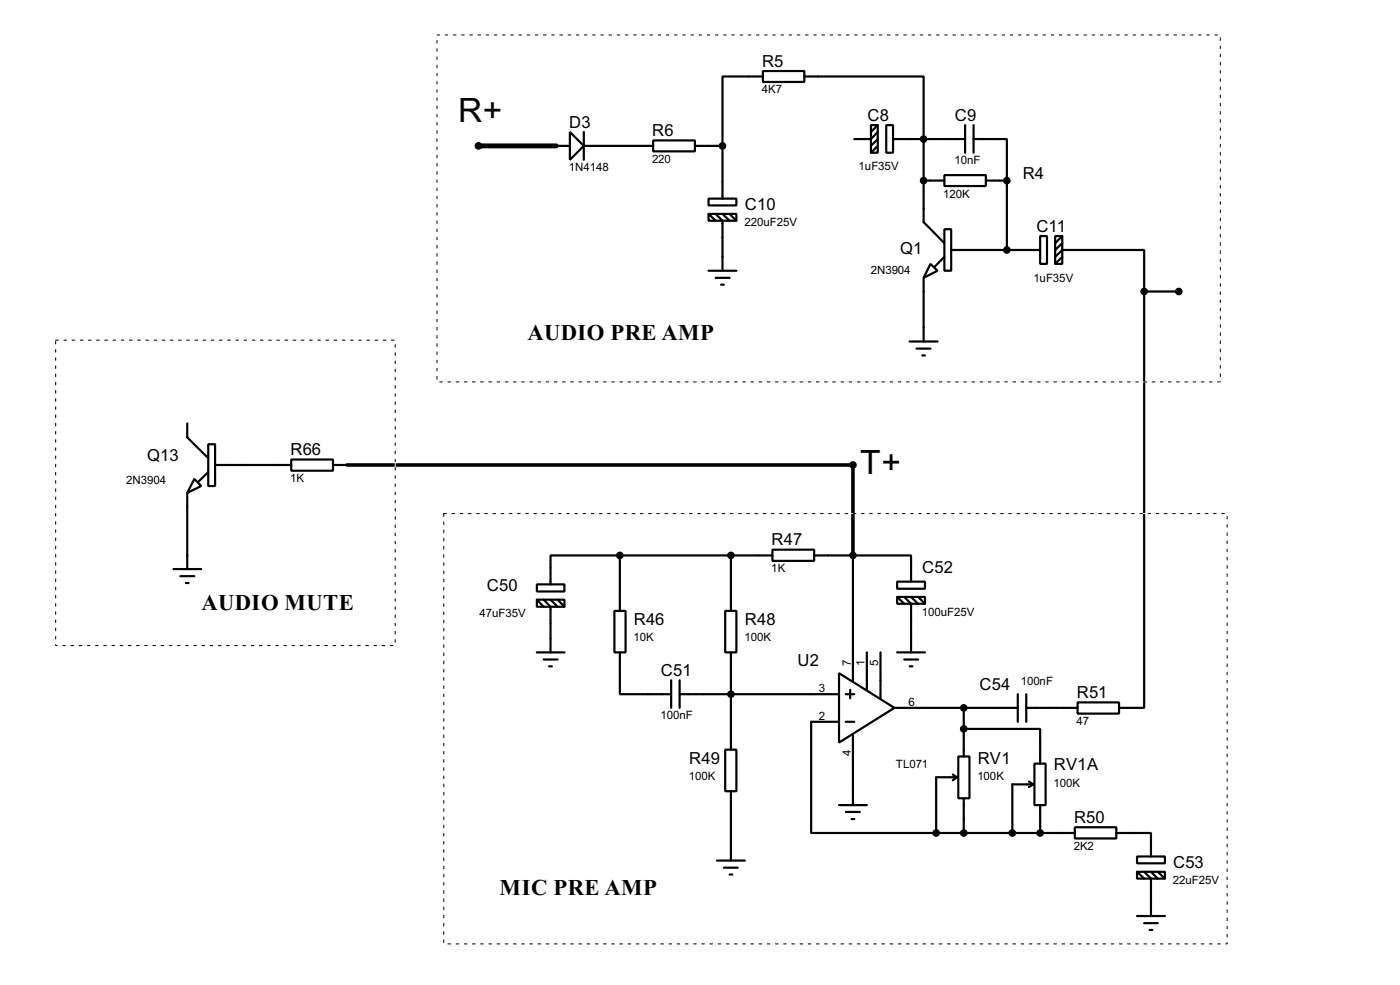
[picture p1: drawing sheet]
<svg xmlns="http://www.w3.org/2000/svg" width="256mm" height="180mm" viewBox="0 0 256 180" stroke-linecap="round" stroke-linejoin="round" font-family="sans-serif">
<g fill="none" stroke="#000" stroke-width=".4">
<path d="M139.8 13h7.6v2h-7.6zM139.8 14h-7.4v12.7M147.4 14h21.8v26.7l3.8 3.8M101.9 26.7h2.5M104.4 24.2l2.6 2.5-2.6 2.6zM107 26.7h12.7M107 24.2v5.1M119.7 25.7h7.6v2h-7.6zM127.3 26.7h5.1M129.8 36.4h5.1v1.2h-5.1zM129.8 39.2h5.1v1.2h-5.1zM129.8 39.2l1.3 1.2"/>
<path d="M131.1 39.2l1.3 1.2v9.2M132.4 26.7v9.7M132.4 39.2l1.3 1.2M133.7 39.2l1.2 1.2M159.6 22.9h1.2v5.1h-1.2zM160.8 24.2l-1.2 1.3h-3.1M160.8 26.7l-1.2 1.3M160.8 25.5l-1.2 1.2M160.8 22.9l-1.2 1.3M162.4 22.9h1.2v5.1h-1.2zM163.6 25.5h13.2M169.2 33.1h3.8"/>
<path d="M173 32.1h7.6v2h-7.6zM176.8 22.9v5.1M178.4 25.5h6.1v7.6M178.4 22.9v5.1M180.6 33.1h3.9M184.5 33.1v12.7M129.8 49.6h5.1M131.1 50.9h2.6M132.1 52.1h.5M169.2 50.9v11.6M170.5 48.3l1.3 1.3-2.6 1.3zM173 42h1.3v7.6h-1.3z"/>
<path d="M173 47l-1.7 1.8M174.3 45.8h16.3M190.6 43.2h1.2v5.1h-1.2zM193.3 43.2h1.3v5.1h-1.3zM193.3 47l1.3-1.2h15v7.6M194.6 43.2l-1.3 1.3M194.6 44.5l-1.3 1.3M194.6 47l-1.3 1.3M209.6 53.4v76.2h-4.6M209.6 53.4h6.4M34.3 77.5v2.6l3.9 3.8M166.7 62.5h5.1"/>
<path d="M167.9 63.8h2.6M169 65.1h.5M34.3 90.2v14M35.6 87.7l1.3 1.3-2.6 1.2zM38.2 81.3h1.2v7.7h-1.2zM38.2 86.4l-1.8 1.8M39.4 85.1h14M53.4 84.1h7.6v2.1h-7.6zM61 85.1h2.6M31.8 104.2h5.1M33.1 105.5h2.5M34.1 106.7h.5"/>
<path d="M98.4 107h5v1.3h-5zM98.4 109.8h5v1.3h-5zM98.4 119.4h5M98.4 109.8l1.2 1.3M99.6 109.8l1.3 1.3v8.3M100.9 109.8l1.3 1.3M102.2 109.8l1.2 1.3M112.6 111.8h2v7.6h-2zM113.6 119.4v7.7h9.4M113.6 101.7h-12.7v5.3M113.6 101.7h27.9M113.6 101.7v10.1"/>
<path d="M132.9 111.8h2v7.6h-2zM133.9 101.7v10.1M133.9 119.4v17.8M141.5 100.6h7.7v2.1h-7.7zM149.2 101.7h7.1M156.3 101.7h10.6v4.8M156.3 101.7v22.8M158.8 119.4v6.9M161.3 119.4v8.4M164.4 106.5h5.1v1.3h-5.1zM164.4 109.3h5.1v1.2h-5.1zM164.4 119.4h5.1"/>
<path d="M164.4 109.3l1.3 1.2M165.7 109.3l1.2 1.2v8.9M166.9 109.3l1.3 1.2M168.2 109.3l1.3 1.2M99.6 120.7h2.6M100.6 122h.5M123 124.5v5.1M124.5 127.1h29.2M124.5 124.5v5.1M132.9 137.2h2v7.6h-2zM153.7 123.2l10.2 6.4-10.2 6.3zM153.7 132.1h-5.1v20.4h22.9"/>
<path d="M155 127.1h1.5M155 132.1h1.5M155.8 126.3v1.5M156.3 134.7v12.7M163.9 129.6h22.6M165.7 120.7h2.5M166.7 122h.5M175.6 138.5h2v7.6h-2zM176.6 133.4h14v6.4M176.6 129.6v8.9M186.5 127.1v5M188 129.6h9.4"/>
<path d="M188 127.1v5M189.5 139.8h2.1v7.6h-2.1zM197.4 128.6h7.6v2h-7.6zM131.4 157.5h5.1M132.6 158.8h2.6M133.9 144.8v12.7M153.7 147.4h5.1M155 148.6h2.5M156 149.9h.5M171.5 152.5h25.4M174.6 141.8l.7 .5M175.3 142.3h-3.8v10.2"/>
<path d="M175.3 142.3l-.7 .5M176.6 146.1v6.4M188.5 143.1l.8 .5M189.3 143.6h-3.8v8.9M189.3 143.6l-.8 .5M190.6 147.4v5.1M196.9 151.4h7.6v2.1h-7.6zM204.5 152.5h6.4v4.3M208.3 156.8h5.1v1.2h-5.1zM208.3 159.6h5.1v1.2h-5.1zM208.3 159.6l1.3 1.2M209.6 159.6l1.3 1.2v6.9"/>
<path d="M210.9 159.6l1.2 1.2M212.1 159.6l1.3 1.2M133.7 160.1h.5M208.3 167.7h5.1M209.6 169h2.5M210.6 170.2h.5"/>
</g>
<path d="M63.6 85.1h92.7v16.6" fill="none" stroke="#000" stroke-width=".65"/>
<path d="M87.7 26.7h14.2" fill="none" stroke="#000" stroke-width=".9"/>
<g fill="#000" stroke="#000" stroke-width=".4">
<circle cx="87.6" cy="26.7" r=".5"/>
<circle cx="132.3" cy="26.7" r=".5"/>
<circle cx="169.2" cy="25.5" r=".5"/>
<circle cx="169.2" cy="33.1" r=".5"/>
<circle cx="184.4" cy="33.1" r=".5"/>
<circle cx="184.4" cy="45.8" r=".5"/>
<circle cx="209.6" cy="53.4" r=".5"/>
<circle cx="215.9" cy="53.4" r=".5"/>
<circle cx="156.2" cy="85.1" r=".5"/>
<circle cx="113.5" cy="101.7" r=".5"/>
<circle cx="133.9" cy="101.7" r=".5"/>
<circle cx="156.2" cy="101.7" r=".5"/>
<circle cx="133.9" cy="127.1" r=".5"/>
<circle cx="176.5" cy="133.4" r=".5"/>
<circle cx="176.5" cy="129.6" r=".5"/>
<circle cx="171.5" cy="152.5" r=".5"/>
<circle cx="176.5" cy="152.5" r=".5"/>
<circle cx="185.4" cy="152.5" r=".5"/>
<circle cx="190.5" cy="152.5" r=".5"/>
</g>
<path d="M80.1 6.4h143.5v63.5h-143.5zM10.2 62.3h62.2v55.9h-62.2zM81.3 94h143.5v78.8h-143.5z" fill="none" stroke="#fff" stroke-width=".18"/>
<path d="M80.1 6.4h143.5v63.5h-143.5zM10.2 62.3h62.2v55.9h-62.2zM81.3 94h143.5v78.8h-143.5z" fill="none" stroke="#000" stroke-width=".18" stroke-dasharray=".5 1"/>
<g font-size="6.9">
<text x="84" y="22.3">R+</text>
<text x="157.6" y="86.8">T+</text>
</g>
<g font-size="4.6">
<text x="96.6" y="62.1">AUDIO PRE AMP</text>
<text x="36.9" y="111.7">AUDIO MUTE</text>
<text x="91.5" y="163.8">MIC PRE AMP</text>
</g>
<g font-size="3.4">
<text x="139.6" y="12.2">R5</text>
<text x="104.3" y="23.3">D3</text>
<text x="158.9" y="22.1">C8</text>
<text x="174.9" y="22.1">C9</text>
<text x="119.5" y="24.9">R6</text>
<text x="187.4" y="32.8">R4</text>
<text x="136.5" y="38.4">C10</text>
<text x="164.9" y="46.5">Q1</text>
<text x="189.9" y="42.4">C11</text>
<text x="53.2" y="83.3">R66</text>
<text x="27" y="84.3">Q13</text>
<text x="141.4" y="99.8">R47</text>
<text x="169" y="105">C52</text>
<text x="89.2" y="108.3">C50</text>
<text x="116.1" y="114.4">R46</text>
<text x="136.5" y="114.4">R48</text>
<text x="121.1" y="123.7">C51</text>
<text x="146.1" y="121.9">U2</text>
<text x="179.5" y="126.3">C54</text>
<text x="197.3" y="127.8">R51</text>
<text x="126.3" y="139.8">R49</text>
<text x="179.1" y="139.8">RV1</text>
<text x="193.1" y="141">RV1A</text>
<text x="196.8" y="150.6">R50</text>
<text x="214.9" y="158.8">C53</text>
</g>
<g font-size="2.4">
<text x="139.6" y="17.1">4K7</text>
<text x="119.5" y="29.8">220</text>
<text x="104.2" y="31.4">1N4148</text>
<text x="157.3" y="31.1">1uF35V</text>
<text x="174.9" y="30">10nF</text>
<text x="136.4" y="41.3">220uF25V</text>
<text x="172.8" y="36.2">120K</text>
<text x="159.5" y="50.1">2N3904</text>
<text x="189.3" y="51.7">1uF35V</text>
<text x="23.1" y="88.5">2N3904</text>
<text x="53.2" y="88.2">1K</text>
<text x="141.3" y="104.8">1K</text>
<text x="87.9" y="113">47uF35V</text>
<text x="168.9" y="112.7">100uF25V</text>
<text x="116.1" y="117.3">10K</text>
<text x="136.4" y="117.3">100K</text>
<text x="155.9" y="122" transform="rotate(-90 155.9 122)">7</text>
<text x="158.4" y="121.9" transform="rotate(-90 158.4 121.9)">1</text>
<text x="160.9" y="121.9" transform="rotate(-90 160.9 121.9)">5</text>
<text x="187" y="125.3">100nF</text>
<text x="121" y="131.7">100nF</text>
<text x="150" y="126.7">3</text>
<text x="150" y="131.7">2</text>
<text x="166.4" y="129.2">6</text>
<text x="197.2" y="132.7">47</text>
<text x="126.2" y="142.7">100K</text>
<text x="155.9" y="138.4" transform="rotate(-90 155.9 138.4)">4</text>
<text x="164.1" y="140.6">TL071</text>
<text x="179.1" y="142.7">100K</text>
<text x="193" y="144">100K</text>
<text x="196.7" y="155.6">2K2</text>
<text x="214.9" y="161.8">22uF25V</text>
</g>
</svg>
